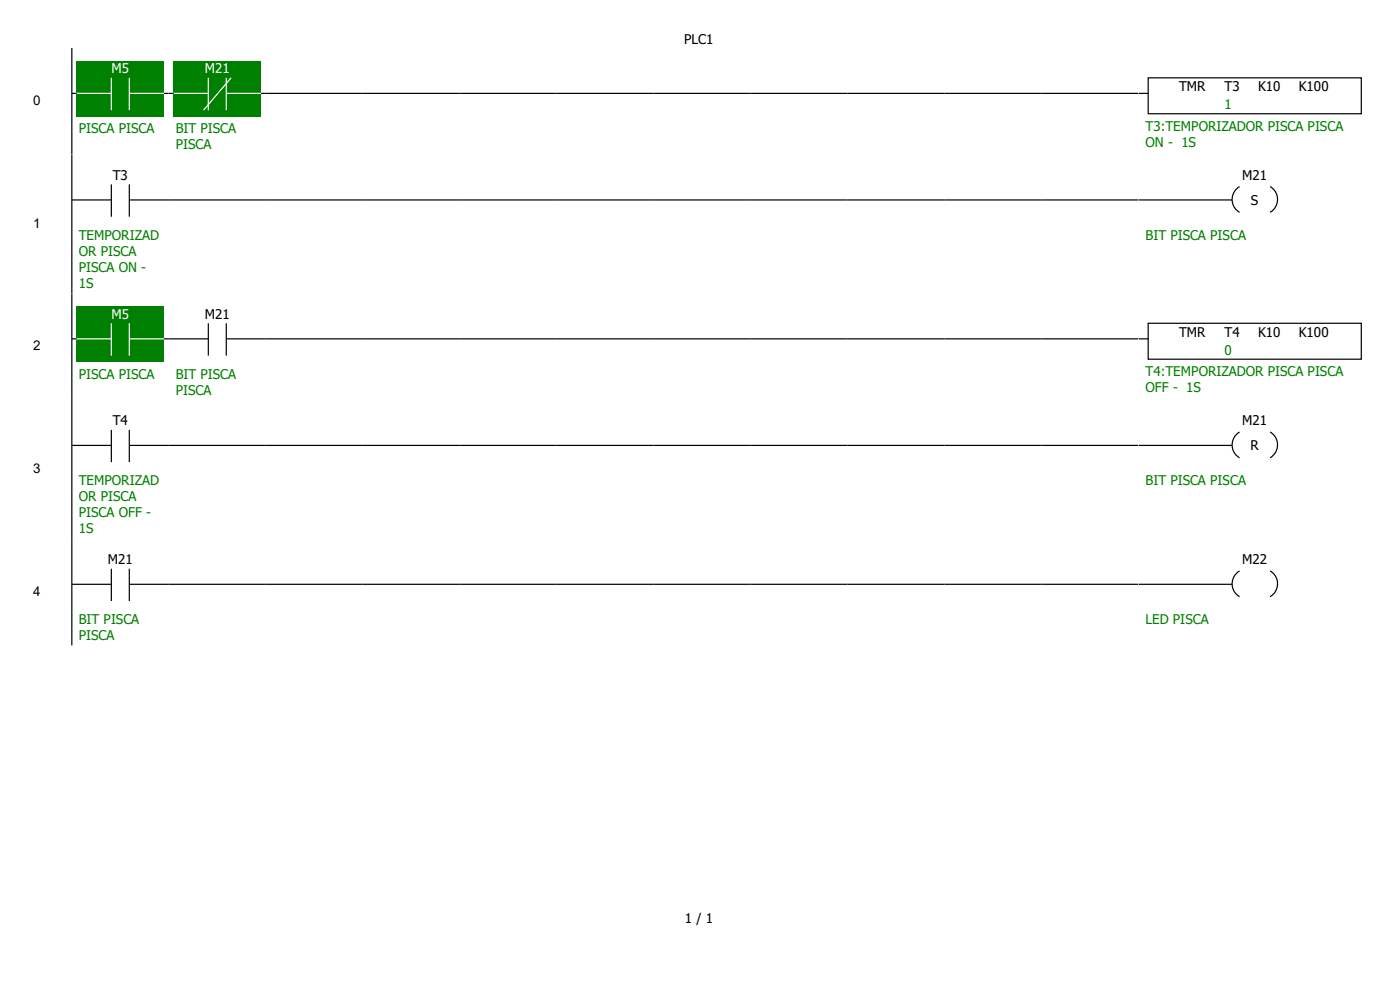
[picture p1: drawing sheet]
<svg xmlns="http://www.w3.org/2000/svg" width="297mm" height="210mm" viewBox="0 0 297 210" stroke-linecap="round" stroke-linejoin="round" font-family="sans-serif">
<path d="M16.3 13h18.5v11.6h-18.5z" fill="#008000"/>
<path d="M15.2 19.8h8.4M23.6 16.5v6.9M27.4 19.8h8.4M27.4 16.5v6.9" fill="none" stroke="#fff" stroke-width=".25"/>
<path d="M15.2 19.8h1.1M15.2 10.2v22.6M34.8 19.8h1" fill="none" stroke="#000" stroke-width=".25"/>
<path d="M35.8 10.2h20.6v22.6h-20.6z" fill="#fff"/>
<path d="M36.8 13h18.6v11.6h-18.6z" fill="#008000"/>
<path d="M35.8 19.8h8.4M44.2 16.5v6.9M48 19.8h8.4M48 16.5v6.9M49 16.5l-5.8 6.9" fill="none" stroke="#fff" stroke-width=".25"/>
<path d="M35.8 19.8h1M55.4 19.8h1" fill="none" stroke="#000" stroke-width=".25"/>
<path d="M56.4 10.2h20.6v22.6h-20.6z" fill="#fff"/>
<path d="M56.4 19.8h20.6" fill="none" stroke="#000" stroke-width=".25"/>
<path d="M77 10.2h20.5v22.6h-20.5z" fill="#fff"/>
<path d="M77 19.8h20.5" fill="none" stroke="#000" stroke-width=".25"/>
<path d="M97.5 10.2h20.6v22.6h-20.6z" fill="#fff"/>
<path d="M97.5 19.8h20.6" fill="none" stroke="#000" stroke-width=".25"/>
<path d="M118.1 10.2h20.6v22.6h-20.6z" fill="#fff"/>
<path d="M118.1 19.8h20.6" fill="none" stroke="#000" stroke-width=".25"/>
<path d="M138.7 10.2h20.6v22.6h-20.6z" fill="#fff"/>
<path d="M138.7 19.8h20.6" fill="none" stroke="#000" stroke-width=".25"/>
<path d="M159.3 10.2h20.5v22.6h-20.5z" fill="#fff"/>
<path d="M159.3 19.8h20.5" fill="none" stroke="#000" stroke-width=".25"/>
<path d="M179.8 10.2h20.6v22.6h-20.6z" fill="#fff"/>
<path d="M179.8 19.8h20.6" fill="none" stroke="#000" stroke-width=".25"/>
<path d="M200.4 10.2h20.6v22.6h-20.6z" fill="#fff"/>
<path d="M200.4 19.8h20.6" fill="none" stroke="#000" stroke-width=".25"/>
<path d="M221 10.2h20.6v22.6h-20.6z" fill="#fff"/>
<path d="M221 19.8h20.6" fill="none" stroke="#000" stroke-width=".25"/>
<path d="M241.6 10.2h49.2v22.6h-49.2z" fill="#fff"/>
<path d="M241.6 19.8h2M243.6 16.5h45.2v7.6h-45.2z" fill="none" stroke="#000" stroke-width=".25"/>
<g fill="#fff">
<path d="M.3 32.8h15.2v29.4h-15.2z"/>
<path d="M15.2 32.8h20.6v29.4h-20.6z"/>
</g>
<path d="M15.2 32.8v29.4M23.6 39.1v6.9M27.4 39.1v6.9M15.2 42.4h8.4M27.4 42.4h8.4" fill="none" stroke="#000" stroke-width=".25"/>
<path d="M35.8 32.8h20.6v29.4h-20.6z" fill="#fff"/>
<path d="M35.8 42.4h20.6" fill="none" stroke="#000" stroke-width=".25"/>
<path d="M56.4 32.8h20.6v29.4h-20.6z" fill="#fff"/>
<path d="M56.4 42.4h20.6" fill="none" stroke="#000" stroke-width=".25"/>
<path d="M77 32.8h20.5v29.4h-20.5z" fill="#fff"/>
<path d="M77 42.4h20.5" fill="none" stroke="#000" stroke-width=".25"/>
<path d="M97.5 32.8h20.6v29.4h-20.6z" fill="#fff"/>
<path d="M97.5 42.4h20.6" fill="none" stroke="#000" stroke-width=".25"/>
<path d="M118.1 32.8h20.6v29.4h-20.6z" fill="#fff"/>
<path d="M118.1 42.4h20.6" fill="none" stroke="#000" stroke-width=".25"/>
<path d="M138.7 32.8h20.6v29.4h-20.6z" fill="#fff"/>
<path d="M138.7 42.4h20.6" fill="none" stroke="#000" stroke-width=".25"/>
<path d="M159.3 32.8h20.5v29.4h-20.5z" fill="#fff"/>
<path d="M159.3 42.4h20.5" fill="none" stroke="#000" stroke-width=".25"/>
<path d="M179.8 32.8h20.6v29.4h-20.6z" fill="#fff"/>
<path d="M179.8 42.4h20.6" fill="none" stroke="#000" stroke-width=".25"/>
<path d="M200.4 32.8h20.6v29.4h-20.6z" fill="#fff"/>
<path d="M200.4 42.4h20.6" fill="none" stroke="#000" stroke-width=".25"/>
<path d="M221 32.8h20.6v29.4h-20.6z" fill="#fff"/>
<path d="M221 42.4h20.6" fill="none" stroke="#000" stroke-width=".25"/>
<path d="M241.6 32.8h49.2v29.4h-49.2z" fill="#fff"/>
<path d="M263 39.6a3.2 3.2 0 0 0 0 5.4M269.5 39.6a3.2 3.2 0 0 1 0 5.4M241.6 42.4h19.8" fill="none" stroke="#000" stroke-width=".25"/>
<g fill="#fff">
<path d="M.3 62.2h15.2v22.6h-15.2z"/>
<path d="M15.2 62.2h20.6v22.6h-20.6z"/>
</g>
<path d="M16.3 65h18.5v11.7h-18.5z" fill="#008000"/>
<path d="M15.2 71.9h8.4M23.6 68.6v6.8M27.4 71.9h8.4M27.4 68.6v6.8" fill="none" stroke="#fff" stroke-width=".25"/>
<path d="M15.2 71.9h1.1M15.2 62.2v22.6M34.8 71.9h1" fill="none" stroke="#000" stroke-width=".25"/>
<path d="M35.8 62.2h20.6v22.6h-20.6z" fill="#fff"/>
<path d="M35.8 71.9h8.4M44.2 68.6v6.8M48 71.9h8.4M48 68.6v6.8" fill="none" stroke="#000" stroke-width=".25"/>
<path d="M56.4 62.2h20.6v22.6h-20.6z" fill="#fff"/>
<path d="M56.4 71.9h20.6" fill="none" stroke="#000" stroke-width=".25"/>
<path d="M77 62.2h20.5v22.6h-20.5z" fill="#fff"/>
<path d="M77 71.9h20.5" fill="none" stroke="#000" stroke-width=".25"/>
<path d="M97.5 62.2h20.6v22.6h-20.6z" fill="#fff"/>
<path d="M97.5 71.9h20.6" fill="none" stroke="#000" stroke-width=".25"/>
<path d="M118.1 62.2h20.6v22.6h-20.6z" fill="#fff"/>
<path d="M118.1 71.9h20.6" fill="none" stroke="#000" stroke-width=".25"/>
<path d="M138.7 62.2h20.6v22.6h-20.6z" fill="#fff"/>
<path d="M138.7 71.9h20.6" fill="none" stroke="#000" stroke-width=".25"/>
<path d="M159.3 62.2h20.5v22.6h-20.5z" fill="#fff"/>
<path d="M159.3 71.9h20.5" fill="none" stroke="#000" stroke-width=".25"/>
<path d="M179.8 62.2h20.6v22.6h-20.6z" fill="#fff"/>
<path d="M179.8 71.9h20.6" fill="none" stroke="#000" stroke-width=".25"/>
<path d="M200.4 62.2h20.6v22.6h-20.6z" fill="#fff"/>
<path d="M200.4 71.9h20.6" fill="none" stroke="#000" stroke-width=".25"/>
<path d="M221 62.2h20.6v22.6h-20.6z" fill="#fff"/>
<path d="M221 71.9h20.6" fill="none" stroke="#000" stroke-width=".25"/>
<path d="M241.6 62.2h49.2v22.6h-49.2z" fill="#fff"/>
<path d="M241.6 71.9h2M243.6 68.6h45.2v7.6h-45.2z" fill="none" stroke="#000" stroke-width=".25"/>
<g fill="#fff">
<path d="M.3 84.8h15.2v29.5h-15.2z"/>
<path d="M15.2 84.8h20.6v29.5h-20.6z"/>
</g>
<path d="M15.2 94.5h8.4M15.2 84.8v29.5M23.6 91.2v6.8M27.4 94.5h8.4M27.4 91.2v6.8" fill="none" stroke="#000" stroke-width=".25"/>
<path d="M35.8 84.8h20.6v29.5h-20.6z" fill="#fff"/>
<path d="M35.8 94.5h20.6" fill="none" stroke="#000" stroke-width=".25"/>
<path d="M56.4 84.8h20.6v29.5h-20.6z" fill="#fff"/>
<path d="M56.4 94.5h20.6" fill="none" stroke="#000" stroke-width=".25"/>
<path d="M77 84.8h20.5v29.5h-20.5z" fill="#fff"/>
<path d="M77 94.5h20.5" fill="none" stroke="#000" stroke-width=".25"/>
<path d="M97.5 84.8h20.6v29.5h-20.6z" fill="#fff"/>
<path d="M97.5 94.5h20.6" fill="none" stroke="#000" stroke-width=".25"/>
<path d="M118.1 84.8h20.6v29.5h-20.6z" fill="#fff"/>
<path d="M118.1 94.5h20.6" fill="none" stroke="#000" stroke-width=".25"/>
<path d="M138.7 84.8h20.6v29.5h-20.6z" fill="#fff"/>
<path d="M138.7 94.5h20.6" fill="none" stroke="#000" stroke-width=".25"/>
<path d="M159.3 84.8h20.5v29.5h-20.5z" fill="#fff"/>
<path d="M159.3 94.5h20.5" fill="none" stroke="#000" stroke-width=".25"/>
<path d="M179.8 84.8h20.6v29.5h-20.6z" fill="#fff"/>
<path d="M179.8 94.5h20.6" fill="none" stroke="#000" stroke-width=".25"/>
<path d="M200.4 84.8h20.6v29.5h-20.6z" fill="#fff"/>
<path d="M200.4 94.5h20.6" fill="none" stroke="#000" stroke-width=".25"/>
<path d="M221 84.8h20.6v29.5h-20.6z" fill="#fff"/>
<path d="M221 94.5h20.6" fill="none" stroke="#000" stroke-width=".25"/>
<path d="M241.6 84.8h49.2v29.5h-49.2z" fill="#fff"/>
<path d="M241.6 94.5h19.8M263 91.7a3.2 3.2 0 0 0 0 5.4M269.5 91.7a3.2 3.2 0 0 1 0 5.4" fill="none" stroke="#000" stroke-width=".25"/>
<g fill="#fff">
<path d="M.3 114.3h15.2v22.6h-15.2z"/>
<path d="M15.2 114.3h20.6v22.6h-20.6z"/>
</g>
<path d="M15.2 114.3v22.6M15.2 124h8.4M23.6 120.6v6.9M27.4 124h8.4M27.4 120.6v6.9" fill="none" stroke="#000" stroke-width=".25"/>
<path d="M35.8 114.3h20.6v22.6h-20.6z" fill="#fff"/>
<path d="M35.8 124h20.6" fill="none" stroke="#000" stroke-width=".25"/>
<path d="M56.4 114.3h20.6v22.6h-20.6z" fill="#fff"/>
<path d="M56.4 124h20.6" fill="none" stroke="#000" stroke-width=".25"/>
<path d="M77 114.3h20.5v22.6h-20.5z" fill="#fff"/>
<path d="M77 124h20.5" fill="none" stroke="#000" stroke-width=".25"/>
<path d="M97.5 114.3h20.6v22.6h-20.6z" fill="#fff"/>
<path d="M97.5 124h20.6" fill="none" stroke="#000" stroke-width=".25"/>
<path d="M118.1 114.3h20.6v22.6h-20.6z" fill="#fff"/>
<path d="M118.1 124h20.6" fill="none" stroke="#000" stroke-width=".25"/>
<path d="M138.7 114.3h20.6v22.6h-20.6z" fill="#fff"/>
<path d="M138.7 124h20.6" fill="none" stroke="#000" stroke-width=".25"/>
<path d="M159.3 114.3h20.5v22.6h-20.5z" fill="#fff"/>
<path d="M159.3 124h20.5" fill="none" stroke="#000" stroke-width=".25"/>
<path d="M179.8 114.3h20.6v22.6h-20.6z" fill="#fff"/>
<path d="M179.8 124h20.6" fill="none" stroke="#000" stroke-width=".25"/>
<path d="M200.4 114.3h20.6v22.6h-20.6z" fill="#fff"/>
<path d="M200.4 124h20.6" fill="none" stroke="#000" stroke-width=".25"/>
<path d="M221 114.3h20.6v22.6h-20.6z" fill="#fff"/>
<path d="M221 124h20.6" fill="none" stroke="#000" stroke-width=".25"/>
<path d="M241.6 114.3h49.2v22.6h-49.2z" fill="#fff"/>
<path d="M241.6 124h19.8M263 121.1a3.2 3.2 0 0 0 0 5.5M269.5 121.1a3.2 3.2 0 0 1 0 5.5" fill="none" stroke="#000" stroke-width=".25"/>
<g fill="#fff">
<path d="M0 0h296.9v10.2h-296.9z"/>
<path d="M0 179.6h296.9v30.4h-296.9z"/>
</g>
<g font-size="2.8">
<text x="145.2" y="9.2">PLC1</text>
<text x="7.1" y="22.3">0</text>
<text x="250.1" y="19.3">TMR</text>
<text x="259.8" y="19.3">T3</text>
<text x="266.9" y="19.3">K10</text>
<text x="275.5" y="19.3">K100</text>
<text x="23.9" y="38.2">T3</text>
<text x="263.5" y="38.2">M21</text>
<text x="265.4" y="43.4">S</text>
<text x="7.1" y="48.3">1</text>
<text x="43.4" y="67.6">M21</text>
<text x="250.1" y="71.4">TMR</text>
<text x="259.8" y="71.4">T4</text>
<text x="266.9" y="71.4">K10</text>
<text x="275.5" y="71.4">K100</text>
<text x="7.1" y="74.3">2</text>
<text x="23.9" y="90.3">T4</text>
<text x="263.5" y="90.3">M21</text>
<text x="265.3" y="95.5">R</text>
<text x="7.1" y="100.4">3</text>
<text x="22.9" y="119.7">M21</text>
<text x="263.5" y="119.7">M22</text>
<text x="7.1" y="126.4">4</text>
<text x="145.3" y="195.8">1 / 1</text>
</g>
<g font-size="2.8" fill="#fff">
<text x="23.6" y="15.6">M5</text>
<text x="43.4" y="15.6">M21</text>
<text x="23.6" y="67.6">M5</text>
</g>
<g font-size="2.8" fill="#008000">
<text x="259.8" y="23.2">1</text>
<text x="16.7" y="28.2">PISCA PISCA</text>
<text x="37.3" y="28.2">BIT PISCA</text>
<text x="243" y="27.7">T3:TEMPORIZADOR PISCA PISCA</text>
<text x="37.3" y="31.6">PISCA</text>
<text x="243" y="31.1">ON - 1S</text>
<text x="16.7" y="50.8">TEMPORIZAD</text>
<text x="243" y="50.8">BIT PISCA PISCA</text>
<text x="16.7" y="54.2">OR PISCA</text>
<text x="16.7" y="57.7">PISCA ON -</text>
<text x="16.7" y="61">1S</text>
<text x="259.8" y="75.2">0</text>
<text x="16.7" y="80.3">PISCA PISCA</text>
<text x="37.3" y="80.3">BIT PISCA</text>
<text x="37.3" y="83.7">PISCA</text>
<text x="243" y="79.8">T4:TEMPORIZADOR PISCA PISCA</text>
<text x="243" y="83.2">OFF - 1S</text>
<text x="16.7" y="102.9">TEMPORIZAD</text>
<text x="16.7" y="106.3">OR PISCA</text>
<text x="243" y="102.9">BIT PISCA PISCA</text>
<text x="16.7" y="109.7">PISCA OFF -</text>
<text x="16.7" y="113.1">1S</text>
<text x="16.7" y="132.4">BIT PISCA</text>
<text x="16.7" y="135.8">PISCA</text>
<text x="243" y="132.4">LED PISCA</text>
</g>
</svg>
